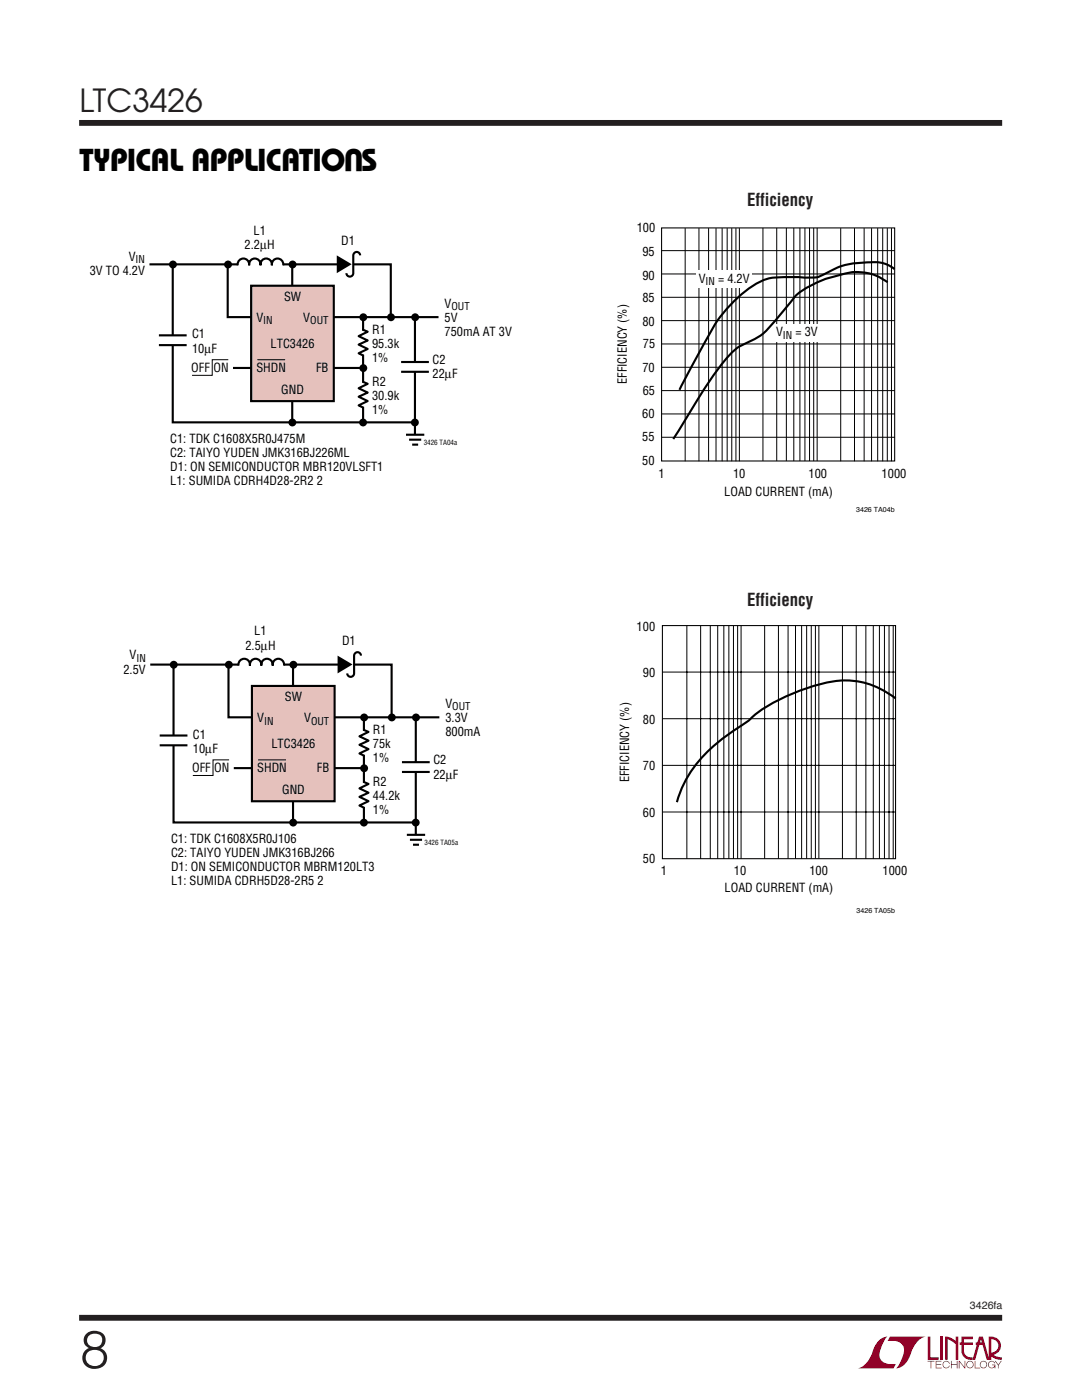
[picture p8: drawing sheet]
<svg xmlns="http://www.w3.org/2000/svg" width="216mm" height="279mm" viewBox="0 0 216 279" stroke-linecap="round" stroke-linejoin="round" font-family="sans-serif">
<path d="M15.8 24.5h184.2M15.8 263h184.2" fill="none" stroke="#231f20" stroke-width="1.2" stroke-linecap="butt"/>
<g fill="#900027">
<path d="M185.1 266.7h.5v4.2h1.7v.5h-2.2z"/>
<path d="M175.6 267.3l.5-.3 1-.3a5.2 5.2 0 0 0-1.6 4.2 2.65 2.65 0 0 0 3.3 1.3l-.5 .9h-7.2a5 5 0 0 0 3.2-3.9l.4-.8z"/>
<path d="M177.6 266.7h7.1a5 5 0 0 0-3.1 3.9 3.3 3.3 0 0 1-2.8 2.5 5.2 5.2 0 0 0 1.5-4.2 2.65 2.65 0 0 0-3.2-1.3z"/>
<path d="M187.7 266.7h.5v4.7h-.5z"/>
<path d="M188.6 266.7l1.1 .2 1 .7v-.9h.5v4.7h-.5v-3.1l-1.6-1v4.1h-.5z"/>
<path d="M185.1 271.6h1.3v.1h-.6v1.4h-.1v-1.4h-.6z"/>
<path d="M186.7 271.6h1.1v.1h-1v.6h1v.1h-1v.6h1.1v.1h-1.2z"/>
<path d="M189.8 271.6h.1v.7h1v-.7h.2v1.5h-.2v-.7h-1v.7h-.1z"/>
<path d="M191.3 271.6h.2l1 1.3v-1.3h.1v1.5h-.1l-1.1-1.3v1.3h-.1z"/>
<path d="M194.5 271.6h.1v1.4h1v.1h-1.1z"/>
<path d="M198.5 271.6h.2l.5 .7 .5-.7h.2l-.6 .9v.6h-.2v-.6z"/>
<path d="M191.8 266.7h2.3v.6h-1.7v.6h1.7v.5h-1.7v1.2a1.35 1.35 0 0 0 1.7 1.3v.5l1.3-4.6 .7-.1 1.2 4.2v-4.2a1.88 1.88 0 0 1 2.4 1.4 1.88 1.88 0 0 1-1.5 2.3l.8 .4 .9 .1v.5h-.4a3.4 3.4 0 0 1-1.9-.8v-.6a1.37 1.37 0 0 0 1.6-1.3 1.37 1.37 0 0 0-1.4-1.4v4.1h-.9l-.8-3h-1.4v-.5h1.2l-.2-.6-1.1 4.1a2.1 2.1 0 0 1-2.7-1.3l-.1-1.7h-.3v-.5h.3z"/>
<path d="M193 271.8a.74 .74 0 0 1 1.2 .1 .74 .74 0 0 1-.4 1.1 .74 .74 0 0 1-1-.7h.2a.6 .6 0 0 0 .8 .6 .6 .6 0 0 0 .2-1 .6 .6 0 0 0-1 .2v.2h-.2z"/>
<path d="M195.7 271.8a.74 .74 0 0 1 1.2 .1 .74 .74 0 0 1-.4 1.1 .74 .74 0 0 1-1-.7h.1a.6 .6 0 0 0 .9 .6 .6 .6 0 0 0 .2-1 .6 .6 0 0 0-1 .2l-.1 .2h-.1z"/>
<path d="M197.3 271.8a.73 .73 0 0 1 1.3 .3h-.2a.6 .6 0 0 0-.9-.2 .6 .6 0 0 0 .1 .9 .6 .6 0 0 0 .9-.3h-.5v-.2h.6v.8h-.1v-.3a.74 .74 0 0 1-1.1 .1 .74 .74 0 0 1-.1-1.1z"/>
<path d="M188.3 271.8a.73 .73 0 0 1 1.2 .4h-.1a.6 .6 0 0 0-.9-.4 .6 .6 0 0 0-.1 1 .6 .6 0 0 0 1-.2h.1a.74 .74 0 0 1-1.1 .4 .74 .74 0 0 1-.1-1.2z"/>
</g>
<g fill="none" stroke="#000" stroke-width=".42">
<path d="M30 132.6h48.1v10.6M45.6 132.5v10.7h42.1M47.6 132.8a1.16 1.16 0 0 1 1.1-1.3 1.16 1.16 0 0 1 1.2 1.3 1.15 1.15 0 0 1 1.1-1.3 1.15 1.15 0 0 1 1.1 1.3 1.15 1.15 0 0 1 1.2-1.3 1.15 1.15 0 0 1 1.1 1.3 1.16 1.16 0 0 1 1.1-1.3 1.16 1.16 0 0 1 1.2 1.3M58.5 132.8v31.3M72 130.8a.69 .69 0 0 0-.7-.6 .69 .69 0 0 0-.6 .7v3.5a.69 .69 0 0 1-.7 .7 .69 .69 0 0 1-.7-.7M46.7 153.3h26M72.5 145.6l1 .5-1.8 .8 1.8 .9-1.8 .8 1.8 .9-1.8 .9 1 .4M72.5 156l1 .5-1.8 .8 1.8 .9-1.8 .8 1.8 .9-1.8 .9 1 .4M72.6 143.5v20.6M80.2 152.1h5.5M80.2 154.1h5.5M83 143.5v24.9"/>
<path d="M81.2 166.6h3.6M81.8 167.6h2.4M82.4 168.6h1.2"/>
</g>
<path d="M47.7 132.7h8.9M68.4 132.6h2.2M72.6 145.8v4.9M72.6 156.2v4.9M83 152.1v2M83 166.6v2.2" fill="none" stroke="#fff" stroke-width="1.1" stroke-linecap="butt"/>
<g fill="#000">
<path d="M67.4 130.8l2.9 1.8-2.9 1.8z"/>
<circle cx="45.7" cy="132.7" r=".79"/>
<circle cx="58.5" cy="132.7" r=".79"/>
<circle cx="72.7" cy="143.2" r=".79"/>
<circle cx="72.7" cy="153.3" r=".79"/>
<circle cx="78.2" cy="143.2" r=".79"/>
<circle cx="83" cy="143.2" r=".79"/>
<circle cx="58.5" cy="164.2" r=".79"/>
<circle cx="72.6" cy="164.2" r=".79"/>
<circle cx="83" cy="164.2" r=".79"/>
</g>
<path d="M50.3 136.9h16.5v23h-16.5z" fill="#e5c1bc"/>
<g fill="none" stroke="#000" stroke-width=".42">
<path d="M29.8 52.8h48.2v10.5M45.4 52.6v10.7h42.1M47.4 53a1.16 1.16 0 0 1 1.2-1.4 1.16 1.16 0 0 1 1.1 1.4 1.15 1.15 0 0 1 1.1-1.4 1.15 1.15 0 0 1 1.2 1.4 1.15 1.15 0 0 1 1.1-1.4 1.15 1.15 0 0 1 1.1 1.4 1.16 1.16 0 0 1 1.2-1.4 1.16 1.16 0 0 1 1.1 1.4M58.3 52.9v31.3M71.9 51a.69 .69 0 0 0-.7-.7 .69 .69 0 0 0-.7 .7v3.5a.69 .69 0 0 1-.7 .7 .69 .69 0 0 1-.7-.7M46.5 73.4h26M72.3 65.8l1.1 .4-1.8 .9 1.8 .9-1.8 .8 1.8 .8-1.8 .9 .9 .5M72.3 76.2l1.1 .4-1.8 .9 1.8 .9-1.8 .8 1.8 .8-1.8 .9 .9 .5M72.5 63.7v20.5M80 72.2h5.6M80 74.2h5.6M82.8 63.7v24.9"/>
<path d="M81 86.8h3.7M81.6 87.7h2.4M82.2 88.7h1.2M34.6 133v31.1h48.4M50.3 136.9h16.5v23h-16.5zM31.9 146.8h5.5M31.9 148.7h5.5"/>
</g>
<path d="M47.5 52.8h9M68.2 52.7h2.2M72.5 66v4.8M72.5 76.4v4.8M82.8 72.3v1.9M82.8 86.8v2.2M34.6 146.8v1.9" fill="none" stroke="#fff" stroke-width="1.1" stroke-linecap="butt"/>
<g fill="#000">
<path d="M67.2 51l3 1.7-3 1.8z"/>
<circle cx="45.5" cy="52.8" r=".79"/>
<circle cx="58.4" cy="52.8" r=".79"/>
<circle cx="72.5" cy="73.5" r=".79"/>
<circle cx="72.5" cy="63.3" r=".79"/>
<circle cx="78" cy="63.3" r=".79"/>
<circle cx="82.8" cy="63.3" r=".79"/>
<circle cx="58.3" cy="84.3" r=".79"/>
<circle cx="72.4" cy="84.3" r=".79"/>
<circle cx="82.8" cy="84.3" r=".79"/>
<circle cx="34.7" cy="132.7" r=".79"/>
</g>
<path d="M45.7 151.6h-3.2v3.2h-4M51.5 151.6h5.6" fill="none" stroke="#000" stroke-width=".2"/>
<path d="M50.1 57h16.5v23.1h-16.5z" fill="#e5c1bc"/>
<path d="M34.5 53.1v31.2h48.3M50.1 57h16.5v23.1h-16.5zM177.1 56.3a10.4 10.4 0 0 0-10.1-1.3 19.2 19.2 0 0 0-8.4 4.2l-1.3 1.7a40.7 40.7 0 0 1-5.6 6.1l-1.4 .8a12.4 12.4 0 0 0-6.5 5.2 189.4 189.4 0 0 0-9.5 14.6M31.7 66.9h5.5M31.7 68.9h5.5" fill="none" stroke="#000" stroke-width=".42"/>
<path d="M34.5 67v1.9" fill="none" stroke="#fff" stroke-width="1.1" stroke-linecap="butt"/>
<circle cx="34.5" cy="52.8" r=".79" fill="#000"/>
<g fill="none" stroke="#000" stroke-width=".2">
<path d="M132.1 50h46.5M132.1 54.7h46.5M132.1 59.3h46.5M136.7 45.5v46.6M139.5 45.5v46.6M141.4 45.5v46.6M142.9 45.5v46.6M144.1 45.5v46.6M145.1 45.5v46.6M146 45.5v46.6M146.8 45.5v46.6M147.5 45.5v46.6"/>
<path d="M152.2 45.5v46.5M155 45.5v46.5M156.9 45.5v46.5M158.4 45.5v46.5M159.6 45.5v46.5M160.6 45.5v46.5M161.5 45.5v46.5M162.4 45.5v46.5M163.1 45.5v46.5M167.8 45.5v46.6M170.5 45.5v46.6M172.4 45.5v46.6"/>
<path d="M173.9 45.5v46.6M175.1 45.5v46.6M176.1 45.5v46.6M177.1 45.5v46.6M177.9 45.5v46.6M45.6 71.8h-3.3v3.1h-4M51.3 71.8h5.6M132.1 64h46.5M132.1 68.6h46.5M132.1 73.3h46.5M132.1 78h46.5M132.1 82.6h46.5"/>
<path d="M132.1 87.3h46.5"/>
</g>
<path d="M132 45.5h46.5v46.5h-46.5z" fill="none" stroke="#000" stroke-width=".21"/>
<g fill="#fff">
<path d="M139 53.9h11.1v3.4h-11.1z"/>
<path d="M154.7 64.7h8.7v3.5h-8.7z"/>
</g>
<path d="M178.5 53.7a7.2 7.2 0 0 0-5.6-1.3 14.7 14.7 0 0 0-8.3 2.3 6.8 6.8 0 0 1-4.7 .6h-3.5a10.4 10.4 0 0 0-7.7 2.8 27.8 27.8 0 0 0-7.8 9.7l-5.3 10M178.7 139.4a16.3 16.3 0 0 0-15.8-2.7 37.8 37.8 0 0 0-12.4 6.1l-1.2 1.1a41.8 41.8 0 0 0-10.6 9 21.1 21.1 0 0 0-3.6 7.2" fill="none" stroke="#000" stroke-width=".42"/>
<g fill="none" stroke="#000" stroke-width=".2">
<path d="M132.2 134.1h46.5M137.1 124.9v46.5M139.8 124.9v46.5M141.7 124.9v46.5M143.2 124.9v46.5M144.4 124.9v46.5M145.4 124.9v46.5M146.4 124.9v46.5M147.2 124.9v46.5M147.9 124.9v46.5M152.6 124.8v46.6M155.3 124.8v46.6"/>
<path d="M157.2 124.8v46.6M158.7 124.8v46.6M160 124.8v46.6M161 124.8v46.6M161.9 124.8v46.6M162.7 124.8v46.6M163.4 124.8v46.6M168.1 124.9v46.5M170.8 124.9v46.5M172.8 124.9v46.5M174.3 124.9v46.5M175.5 124.9v46.5"/>
<path d="M176.5 124.9v46.5M177.4 124.9v46.5M178.2 124.9v46.5M132.2 143.4h46.5M132.2 152.7h46.5M132.2 162.1h46.5"/>
</g>
<path d="M132.2 124.8h46.5v46.6h-46.5z" fill="none" stroke="#000" stroke-width=".21"/>
<text font-size="10.6" fill="#231f20" x="16" y="273">8</text>
<text font-size="6.3" fill="#231f20" x="15.9" y="22.3">LTC3426</text>
<g font-size="6.3">
<text x="72.5" y="29.8" transform="rotate(-180 72.5 29.8)">U</text>
<text x="15.9" y="34.2">TYPICAL APPLICATIO S</text>
</g>
<g font-size="3.5" fill="#231f20">
<text x="149.1" y="41.1">Efficiency</text>
<text x="149.1" y="121">Efficiency</text>
</g>
<g font-size="2.5">
<text x="50.6" y="46.9">L1</text>
<text x="127.1" y="46.3">100</text>
<text x="25.7" y="52">V</text>
<text x="48.8" y="49.8">2.2µH</text>
<text x="68.1" y="48.9">D1</text>
<text x="128.2" y="51">95</text>
<text x="17.9" y="54.8">3V TO 4.2V</text>
<text x="128.2" y="55.8">90</text>
<text x="139.4" y="56.4">V</text>
<text x="143.3" y="56.4">= 4.2V</text>
<text x="51.2" y="64.2">V</text>
<text x="56.7" y="60.1">SW</text>
<text x="60.5" y="64.2">V</text>
<text x="88.7" y="61.4">V</text>
<text x="88.7" y="64.2">5V</text>
<text x="128.2" y="65">80</text>
<text x="128.2" y="60.3">85</text>
<text x="38.3" y="67.5">C1</text>
<text x="38.3" y="70.4">10µF</text>
<text x="54" y="69.4">LTC3426</text>
<text x="74.2" y="66.6">R1</text>
<text x="74.2" y="69.4">95.3k</text>
<text x="88.7" y="67">750mA AT 3V</text>
<text x="128.3" y="69.4">75</text>
<text x="154.9" y="67.1">V</text>
<text x="158.7" y="67.1">= 3V</text>
<text x="38.2" y="74.3">OFF ON</text>
<text x="51.2" y="74.3">SHDN</text>
<text x="63.1" y="74.3">FB</text>
<text x="74.2" y="72.2">1%</text>
<text x="74.2" y="76.9">R2</text>
<text x="86.3" y="72.7">C2</text>
<text x="86.3" y="75.5">22µF</text>
<text x="125" y="76.7" transform="rotate(-90 125 76.7)">EFFICIENCY (%)</text>
<text x="128.2" y="74.2">70</text>
<text x="56.1" y="78.6">GND</text>
<text x="74.2" y="79.8">30.9k</text>
<text x="74.2" y="82.6">1%</text>
<text x="128.2" y="83.5">60</text>
<text x="128.2" y="78.9">65</text>
<text x="34" y="88.4">C1: TDK C1608X5R0J475M</text>
<text x="128.2" y="88.1">55</text>
<text x="34" y="91.2">C2: TAIYO YUDEN JMK316BJ226ML</text>
<text x="34" y="94.1">D1: ON SEMICONDUCTOR MBR120VLSFT1</text>
<text x="128.2" y="92.7">50</text>
<text x="131.4" y="95.3">1</text>
<text x="146.3" y="95.3">10</text>
<text x="161.3" y="95.3">100</text>
<text x="175.9" y="95.3">1000</text>
<text x="34" y="96.9">L1: SUMIDA CDRH4D28-2R2 2</text>
<text x="144.5" y="99">LOAD CURRENT (mA)</text>
<text x="127" y="125.9">100</text>
<text x="25.8" y="131.6">V</text>
<text x="49" y="129.6">2.5µH</text>
<text x="50.7" y="126.8">L1</text>
<text x="68.2" y="128.8">D1</text>
<text x="24.6" y="134.4">2.5V</text>
<text x="128.3" y="135.1">90</text>
<text x="56.8" y="140">SW</text>
<text x="88.9" y="141.3">V</text>
<text x="38.5" y="147.4">C1</text>
<text x="51.3" y="144.1">V</text>
<text x="54.2" y="149.3">LTC3426</text>
<text x="60.7" y="144.1">V</text>
<text x="74.4" y="146.4">R1</text>
<text x="74.4" y="149.3">75k</text>
<text x="88.9" y="144.1">3.3V</text>
<text x="88.9" y="146.9">800mA</text>
<text x="128.3" y="144.4">80</text>
<text x="38.3" y="154.1">OFF ON</text>
<text x="38.5" y="150.2">10µF</text>
<text x="51.3" y="154.1">SHDN</text>
<text x="63.2" y="154.1">FB</text>
<text x="74.4" y="152.1">1%</text>
<text x="86.5" y="152.6">C2</text>
<text x="86.5" y="155.4">22µF</text>
<text x="128.3" y="153.8">70</text>
<text x="56.3" y="158.5">GND</text>
<text x="74.4" y="156.8">R2</text>
<text x="74.4" y="159.6">44.2k</text>
<text x="125.6" y="156.1" transform="rotate(-90 125.6 156.1)">EFFICIENCY (%)</text>
<text x="74.4" y="162.4">1%</text>
<text x="128.3" y="163.1">60</text>
<text x="34.1" y="168.3">C1: TDK C1608X5R0J106</text>
<text x="34.1" y="171.1">C2: TAIYO YUDEN JMK316BJ266</text>
<text x="34.1" y="173.9">D1: ON SEMICONDUCTOR MBRM120LT3</text>
<text x="128.3" y="172.3">50</text>
<text x="34.1" y="176.7">L1: SUMIDA CDRH5D28-2R5 2</text>
<text x="131.9" y="174.7">1</text>
<text x="144.6" y="178">LOAD CURRENT (mA)</text>
<text x="146.4" y="174.7">10</text>
<text x="161.5" y="174.7">100</text>
<text x="176.1" y="174.7">1000</text>
</g>
<g font-size="2.1">
<text x="27.1" y="52.5">IN</text>
<text x="140.8" y="57">IN</text>
<text x="52.5" y="64.7">IN</text>
<text x="61.9" y="64.7">OUT</text>
<text x="90.1" y="61.9">OUT</text>
<text x="156.2" y="67.7">IN</text>
<text x="27.2" y="132.1">IN</text>
<text x="90.2" y="141.8">OUT</text>
<text x="52.7" y="144.6">IN</text>
<text x="62.1" y="144.6">OUT</text>
</g>
<text font-size="2.1" fill="#231f20" x="193.5" y="261.3">3426fa</text>
<g font-size="1.4">
<text x="84.5" y="88.9">3426 TA04a</text>
<text x="170.8" y="102.2">3426 TA04b</text>
<text x="84.7" y="168.7">3426 TA05a</text>
<text x="170.9" y="182.1">3426 TA05b</text>
</g>
</svg>
